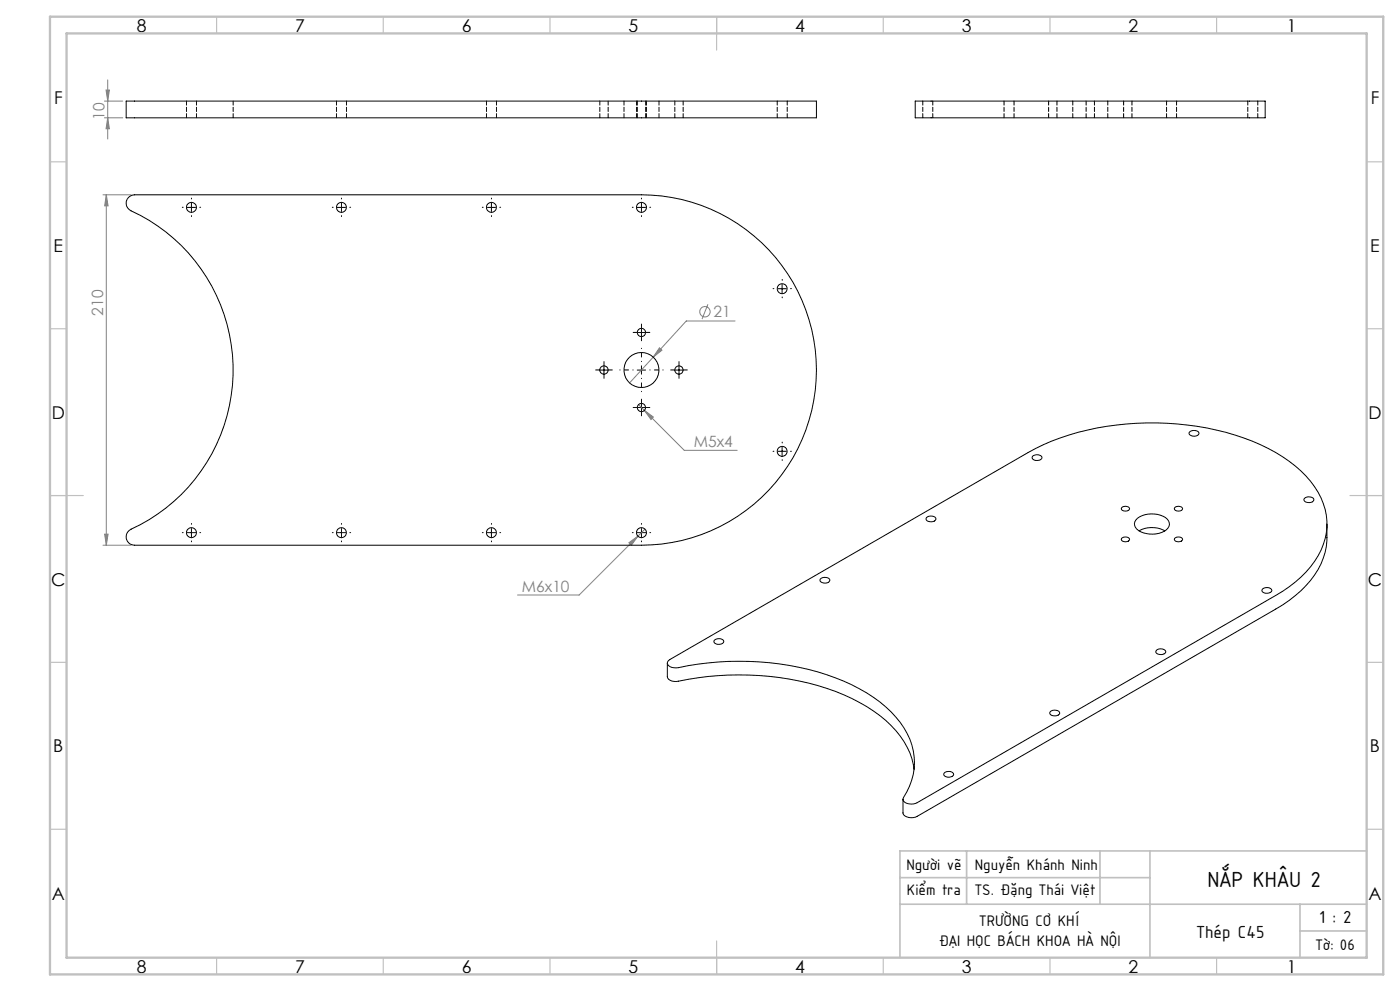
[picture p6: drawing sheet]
<svg xmlns="http://www.w3.org/2000/svg" width="420mm" height="297mm" viewBox="0 0 420 297" stroke-linecap="round" stroke-linejoin="round" font-family="sans-serif">
<g fill="none" stroke="#808080" stroke-width=".3">
<path d="M31.3 35.3h5.5M31.3 30.3h5.5M31.8 27h1l-.5 3.3zM32.3 35.3l.5 3.3h-1zM32.3 24v17.7M30.9 58.4h8.4M31.9 58.4v105M31.9 58.4l.5 3.3h-1zM212.4 91.2l-1.8 4.4M220.5 96.2h-14.6l-17 18.6M197.8 104.2l.8 .7-2.6 2.1zM191.6 121.2l13.7 13.8h15.9"/>
<path d="M193.3 123l2.7 2-.7 .7zM193.5 158.6l-19.8 19.7h-18.4M30.9 163.4h8.4M31.4 160.1h1l-.5 3.3zM188.7 162.7l2.7-2-2 2.7z"/>
<circle cx="211.5" cy="93.4" r="1.56"/>
</g>
<path d="M189.9 110.9h-4M192.4 108.4v-4M192.4 113.4v4M194.9 110.9h4" fill="none" stroke="#000" stroke-width=".3" stroke-dasharray="15.2 1.3 1.3 1.3" stroke-dashoffset="15.1"/>
<g fill="none" stroke="#000" stroke-width=".3" stroke-dasharray="15.2 1.3 1.3 1.3">
<path d="M57.4 59.6v-.2M102.4 59.6v-.2M147.4 59.6v-.2M192.4 59.6v-.2M54.9 62.1h-.2M57.4 64.6v.3M59.9 62.1h.3M99.9 62.1h-.2M102.4 64.6v.3M104.9 62.1h.3M144.9 62.1h-.2M147.4 64.6v.3"/>
<path d="M149.9 62.1h.3M189.9 62.1h-.2M192.4 64.6v.3M194.9 62.1h.3M191.2 99.6h-1.3M192.4 98.4v-1.3M193.7 99.6h1.2M232.2 86.5h-.3M234.7 84v-.2M234.7 89v.3M237.2 86.5h.2M179.9 110.9h-1.2"/>
<path d="M181.2 109.6v-1.2M181.2 112.1v1.3M182.4 110.9h1.3M192.4 100.9v1.2M202.4 110.9h-1.2M203.7 109.6v-1.2M203.7 112.1v1.3M204.9 110.9h1.3M191.2 122.1h-1.3M192.4 120.9v-1.3M192.4 123.4v1.2M193.7 122.1h1.2"/>
<path d="M232.2 135.3h-.3M234.7 132.8v-.3M234.7 137.8v.2M237.2 135.3h.2M54.9 159.6h-.2M57.4 157.1v-.2M59.9 159.6h.3M99.9 159.6h-.2M102.4 157.1v-.2M104.9 159.6h.3M144.9 159.6h-.2M147.4 157.1v-.2"/>
<path d="M149.9 159.6h.3M189.9 159.6h-.2M192.4 157.1v-.2M194.9 159.6h.3M57.4 162.1v.3M102.4 162.1v.3M147.4 162.1v.3M192.4 162.1v.3"/>
</g>
<g fill="none" stroke="#000" stroke-width=".3">
<path d="M56.2 62.2h2.5M57.4 60.9v2.5M101.2 62.2h2.5M102.4 60.9v2.5M146.2 62.2h2.5M147.4 60.9v2.5M191.2 62.2h2.5M192.4 60.9v2.5M191.2 99.7h2.5M192.4 98.4v2.5M233.4 86.5h2.5M234.6 85.3v2.5"/>
<path d="M179.9 110.9h2.5M181.2 109.6v2.5M191.2 110.9h2.5M192.4 109.6v2.5M202.4 110.9h2.5M203.7 109.6v2.5M191.2 122.1h2.5M192.4 120.9v2.5M233.4 135.3h2.5M234.6 134v2.5M56.2 159.6h2.5M57.4 158.4v2.5"/>
<path d="M101.2 159.6h2.5M102.4 158.4v2.5M146.2 159.6h2.5M147.4 158.4v2.5M191.2 159.6h2.5M192.4 158.4v2.5"/>
</g>
<g fill="none" stroke="#c0c0c0" stroke-width=".35">
<path d="M65 5v5M115 5v5M165 5v5M215 5v10M265 5v5M315 5v5M365 5v5M15 48.5h5M410 48.5h5M15 98.5h5M410 98.5h5M15 148.5h10"/>
<path d="M405 148.5h10M15 198.5h5M410 198.5h5M15 248.5h5M410 248.5h5M65 287v5M115 287v5M165 287v5M215 282v10M265 287v5M315 287v5M365 287v5"/>
</g>
<path d="M290 255v16M330 255v16M345 255v32M410 255h-140v32M270 263h75M270 271h140M390 271v16M390 279h20" fill="none" stroke="#c0c0c0" stroke-width=".5"/>
<path d="M15 5h400v287h-400zM20 10h390v277h-390z" fill="none" stroke="#c0c0c0" stroke-width=".7"/>
<g fill="#808080">
<path d="M197.8 104.2l-1.8 2.8 2.6-2.1zM193.3 123l2 2.7 .7-.7zM188.7 162.7l.7 .7 2-2.7z"/>
<path d="M32.3 35.3l.5 3.3h-1zM31.8 27h1l-.5 3.3z"/>
<path d="M31.9 58.4l.5 3.3h-1zM31.4 160.1h1l-.5 3.3z"/>
</g>
<g fill="none" stroke="#000" stroke-width=".3">
<path d="M37.9 30.3h207v5h-207zM274.6 30.3h105v5h-105zM38.5 59.2l1.2-.7 .7-.1h152a52.5 52.5 0 0 1 52.5 52.5 52.5 52.5 0 0 1-52.5 52.5h-152a2.51 2.51 0 0 1-2.5-2 2.51 2.51 0 0 1 1.4-2.8 52.6 52.6 0 0 0 30.6-48.1 52.6 52.6 0 0 0-31.2-47.7 2.48 2.48 0 0 1-.2-3.6zM309.7 136.8a1.78 1.78 0 0 1 2.9 .4 1.72 1.72 0 0 1-3-.1zM356.8 129.5a2.05 2.05 0 0 1 2.9 .1 1.26 1.26 0 0 1-1.9 1.1 .92 .92 0 0 1-1-1.2zM277.9 155.1a2.05 2.05 0 0 1 2.8 .2 1.26 1.26 0 0 1-1.8 1 .89 .89 0 0 1-1-1.2zM336.5 152.2l1.1-.5a.88 .88 0 0 1 1.2 1l-1.2 .5a.89 .89 0 0 1-1.1-1zM341.2 155.3a7.7 7.7 0 0 1 9 .3 2.16 2.16 0 0 1-.9 3.6 7.8 7.8 0 0 1-8.3-.7 2.03 2.03 0 0 1 .2-3.2zM341.7 159.1a8.1 8.1 0 0 1 7.8 0M352.6 151.9l1-.2a.88 .88 0 0 1 1.1 1l-1.1 .5a.89 .89 0 0 1-1.2-1zM391.3 149.4a2.05 2.05 0 0 1 2.8 .1 1.26 1.26 0 0 1-1.8 1.1 .89 .89 0 0 1-1-1.2zM398.1 157.1a22.2 22.2 0 0 1-2.7 13.6 33.3 33.3 0 0 1-12.7 11.9l-107.5 62a3.3 3.3 0 0 1-4.3-.7v-4.4"/>
<path d="M246.1 173.5a1.8 1.8 0 0 1 2.9 .5 1.69 1.69 0 0 1-3-.2zM336.5 161.4l1.1-.5a.88 .88 0 0 1 1.2 1l-1.2 .5a.89 .89 0 0 1-1.1-1zM352.4 161.4l1.2-.5a.88 .88 0 0 1 1.1 1l-1.1 .5a.89 .89 0 0 1-1.2-1zM378.7 176.6a1.76 1.76 0 0 1 2.9 .4 1.9 1.9 0 0 1-3 .2zM200.2 198.7v4.1a2.5 2.5 0 0 0 3.4 1.3 84.4 84.4 0 0 1 52 5.2 34.1 34.1 0 0 1 17.4 16.4l.6 1.7 .6 3.1M200.5 198l108-62.4a78.2 78.2 0 0 1 41.7-8.7 71.9 71.9 0 0 1 34.6 10 28 28 0 0 1 12.7 15.7 19.3 19.3 0 0 1-4.3 17.3 36.6 36.6 0 0 1-10.5 8.6l-107.5 62.1a3.3 3.3 0 0 1-4.3-.8v-.4a19.1 19.1 0 0 0-2.1-24.5 46.3 46.3 0 0 0-20.8-12.7 88.5 88.5 0 0 0-45.1-2 2.27 2.27 0 0 1-2.7-1.4zM214.3 191.9a1.75 1.75 0 0 1 2.8 .4 1.72 1.72 0 0 1-2.9-.1zM346.9 194.9a1.79 1.79 0 0 1 2.8 .5 1.9 1.9 0 0 1-2.9 .1zM315.1 213.3a1.79 1.79 0 0 1 2.8 .5 1.9 1.9 0 0 1-2.9 .1zM283.2 231.7a1.76 1.76 0 0 1 2.9 .4 1.72 1.72 0 0 1-3-.1z"/>
<circle cx="57.4" cy="62.1" r="1.51"/>
<circle cx="102.4" cy="62.1" r="1.5"/>
<circle cx="147.4" cy="62.1" r="1.51"/>
<circle cx="192.4" cy="62.1" r="1.51"/>
<circle cx="192.4" cy="99.7" r="1.24"/>
<circle cx="234.7" cy="86.5" r="1.5"/>
<circle cx="181.2" cy="110.9" r="1.26"/>
<circle cx="192.4" cy="110.9" r="5.2"/>
<circle cx="203.7" cy="110.9" r="1.25"/>
<circle cx="192.4" cy="122.2" r="1.25"/>
<circle cx="234.7" cy="135.3" r="1.5"/>
<circle cx="57.4" cy="159.6" r="1.51"/>
<circle cx="102.4" cy="159.6" r="1.5"/>
<circle cx="147.4" cy="159.6" r="1.51"/>
<circle cx="192.4" cy="159.6" r="1.51"/>
</g>
<g fill="none" stroke="#000" stroke-width=".3" stroke-dasharray="1.3 .6">
<path d="M55.9 30.3v5M58.9 35.3v-5M69.9 35.3v-5M100.9 30.3v5M103.9 35.3v-5M145.9 30.3v5M148.9 35.3v-5M179.9 30.3v5M182.4 35.3v-5M187.2 30.3v5M190.9 30.3v5M191.2 30.3v5"/>
<path d="M193.7 35.3v-5M193.9 35.3v-5M197.7 35.3v-5M202.4 30.3v5M204.9 35.3v-5M233.2 30.3v5M236.2 35.3v-5M276.8 30.3v5M279.8 35.3v-5M301.2 30.3v5M304.2 35.3v-5M314.6 30.3v5"/>
<path d="M317.1 35.3v-5M321.8 30.3v5M325.8 30.3v5M328.3 35.3v-5M332.3 35.3v-5M337.1 30.3v5M339.6 35.3v-5M350 30.3v5M353 35.3v-5M374.3 30.3v5M377.3 35.3v-5"/>
</g>
<text font-size="7.1" x="362.2" y="265.8">NẮP KHÂU 2</text>
<g font-size="5.6">
<text x="359" y="281.1">Thép C45</text>
<text x="395.7" y="276.6">1 : 2</text>
</g>
<g font-size="5.3">
<text x="41" y="9.5">8</text>
<text x="88.5" y="9.5">7</text>
<text x="138.5" y="9.5">6</text>
<text x="188.5" y="9.5">5</text>
<text x="238.5" y="9.5">4</text>
<text x="288.5" y="9.5">3</text>
<text x="338.5" y="9.5">2</text>
<text x="386" y="9.5">1</text>
<text x="16.2" y="31.2">F</text>
<text x="411.2" y="31.2">F</text>
<text x="16.1" y="75.5">E</text>
<text x="411.1" y="75.5">E</text>
<text x="15.5" y="125.5">D</text>
<text x="410.5" y="125.5">D</text>
<text x="15.4" y="175.5">C</text>
<text x="410.4" y="175.5">C</text>
<text x="16" y="225.5">B</text>
<text x="411" y="225.5">B</text>
<text x="15.5" y="269.7">A</text>
<text x="410.5" y="269.7">A</text>
<text x="41" y="291.5">8</text>
<text x="88.5" y="291.5">7</text>
<text x="138.5" y="291.5">6</text>
<text x="188.5" y="291.5">5</text>
<text x="238.5" y="291.5">4</text>
<text x="288.5" y="291.5">3</text>
<text x="338.5" y="291.5">2</text>
<text x="386" y="291.5">1</text>
</g>
<g font-size="4.9">
<text x="271.9" y="260.7">Người vẽ</text>
<text x="292.4" y="260.7">Nguyễn Khánh Ninh</text>
<text x="272.1" y="268.2">Kiểm tra</text>
<text x="292.4" y="268.2">TS. Đặng Thái Việt</text>
<text x="293.8" y="277.5">TRƯỜNG CƠ KHÍ</text>
<text x="281.6" y="283.4">ĐẠI HỌC BÁCH KHOA HÀ NỘI</text>
<text x="394.7" y="284.7">Tờ: 06</text>
</g>
<g font-size="4.7" fill="#808080">
<text x="31.3" y="35.9" transform="rotate(-90 31.3 35.9)">10</text>
<text x="30.9" y="94.6" transform="rotate(-90 30.9 94.6)">210</text>
<text x="214.1" y="95.1">21</text>
<text x="208.2" y="133.9">M5x4</text>
<text x="156.6" y="177.3">M6x10</text>
</g>
</svg>
